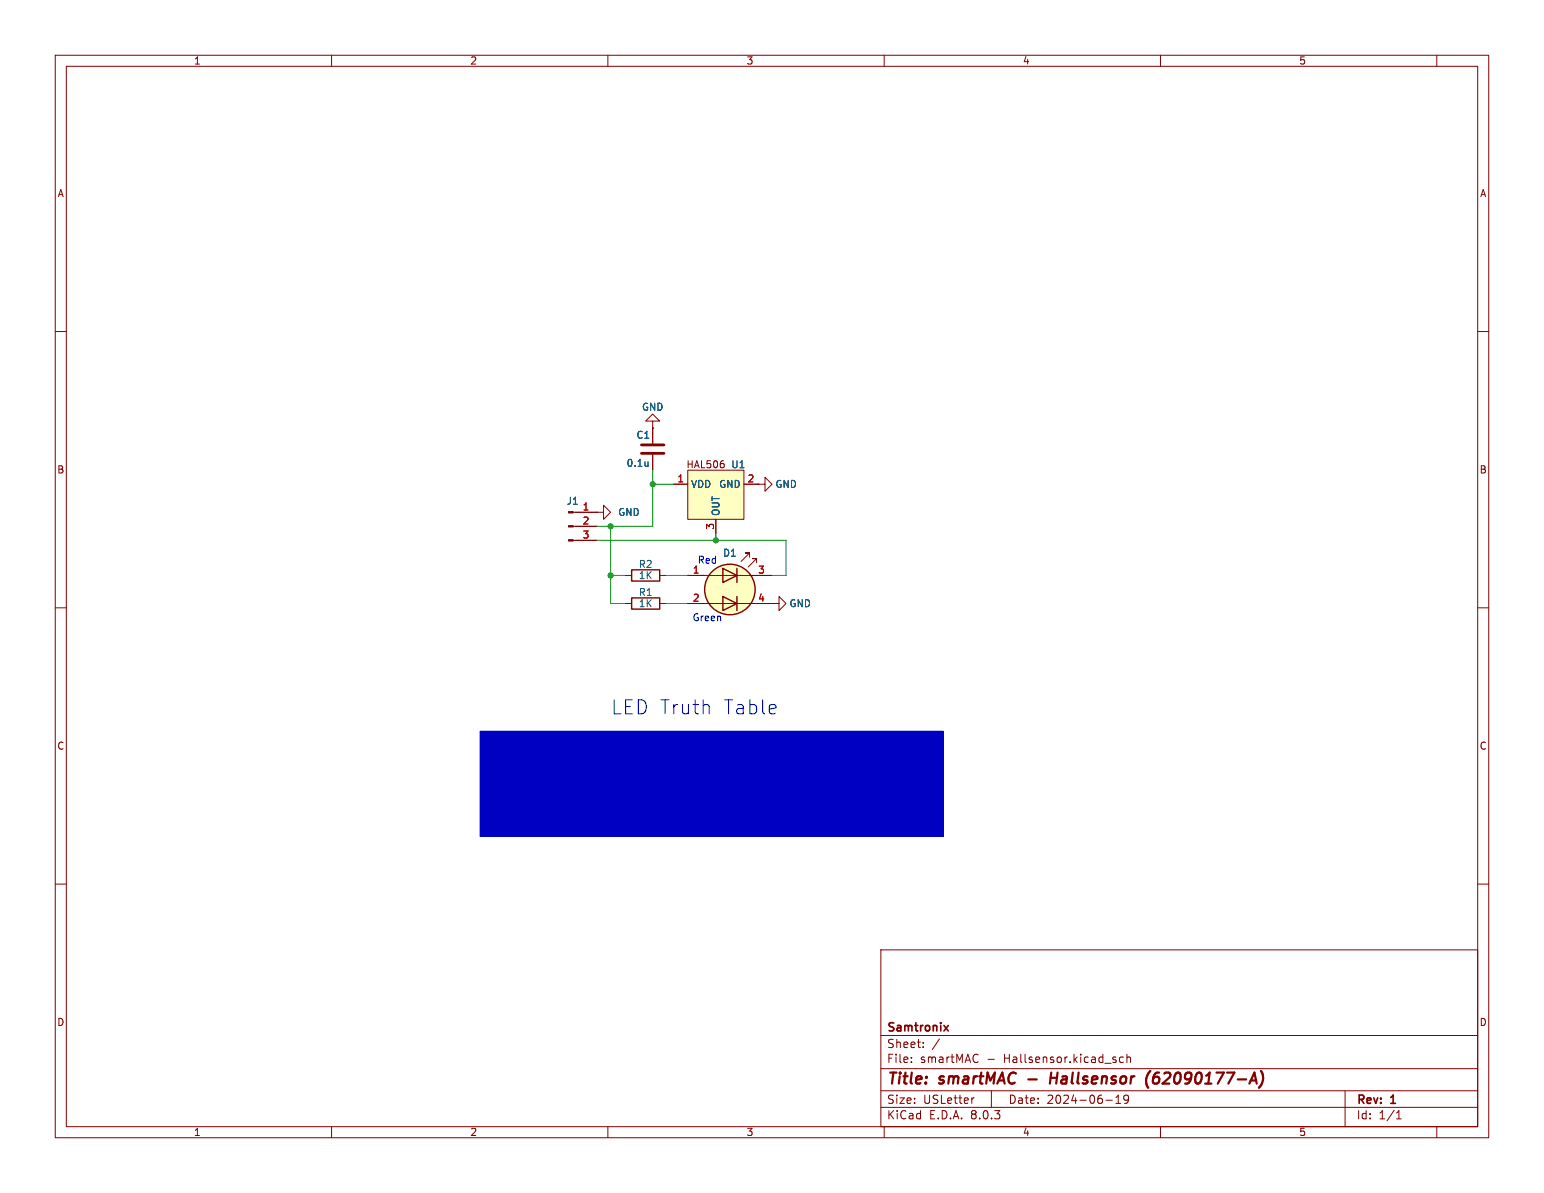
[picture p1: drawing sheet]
<svg xmlns="http://www.w3.org/2000/svg" width="279mm" height="216mm" viewBox="0 0 279 216" stroke-linecap="round" stroke-linejoin="round" font-family="sans-serif">
<g fill="none" stroke="#840000" stroke-width=".18">
<path d="M10 10h259.4v195.9h-259.4zM12 12h255.4v191.9h-255.4zM60 10v2M110 10v2M160 10v2M210 10v2M260 10v2M10 60h2M267.4 60h2M10 110h2M267.4 110h2M10 160h2"/>
<path d="M267.4 160h2M159.4 171.9h108v32h-108zM159.4 197.4h108M159.4 193.4h108M159.4 187.4h108M164.9 192.1v.2M164.9 191.4v.1M167.1 189.4v.2M167.1 188.7v.1M170 188l-1.3 1.9M176.3 198.7l-.3 .1M176.9 190.9h.1"/>
<path d="M177 192.1l-.1 .1M179.4 197.4v3M200.1 199.1h1.2M201.9 199.7h.9M201.9 198.6l.5-.4v1.5M203.3 191.4l-.4-.1-.3 .3v.4l.1 .2h.6M203.9 191.4l.2-.1 .4 .1 .1 .9M203.9 190.8v1.5M204.2 198.8l-.3 .3h-.3l-.2-.3 .1-.5 .4-.1 .2 .1a.99 .99 0 0 1-.3 1.4h-.3M243.4 197.4v6.5M60 203.9v2M110 203.9v2"/>
<path d="M159.4 200.4h108M160 203.9v2M210 203.9v2M252.7 202.5h.9M252.7 201.4l.4-.4v1.5M260 203.9v2"/>
</g>
<path d="M186.1 195.3h1.5M190.1 195.1h1.2M190.2 194.1l-.2 2M208.2 193.8a2.35 2.35 0 0 0-.4 3.1M209.1 194.3a1.63 1.63 0 0 0-.3 1.7l.5 .1M209.1 194.9l-.4 .3M228.2 193.8a2.33 2.33 0 0 1-.3 3" fill="none" stroke="#840000" stroke-width=".4"/>
<path d="M170.8 185.6l.8 1M171.6 185.6l-.8 1" fill="none" stroke="#840000" stroke-width=".3"/>
<g fill="#0000c2">
<path d="M86.9 132.3h83.8v7.7h-83.8z"/>
<path d="M86.9 140h83.8v11.4h-83.8z"/>
</g>
<g fill="none" stroke="#840000" stroke-width=".25">
<path d="M114.3 108.2h5.1v2h-5.1zM114.3 103.1h5.1v2.1h-5.1zM130.8 108l2.5 1.2-2.5 1.3zM130.8 102.9l2.5 1.2-2.5 1.3zM133.3 102.9v2.5M133.3 108v2.5"/>
<circle cx="132.1" cy="106.7" r="4.6"/>
</g>
<g fill="none" stroke="#840000" stroke-width=".18">
<path d="M118.1 76.2h1.3l-1.3-1.3-1.3 1.3h1.3v1.3M118.1 77.5h.1M118.1 77.5v2.8M103.7 97.8h4.2M103.7 95.3h4.2M103.7 92.7h4.2M107.9 92.7h1.3v-1.3l1.3 1.3-1.3 1.3v-1.3M107.9 92.7h.1M118.1 82.3v2.8M113 109.2h1.3M113 104.1h1.3M119.4 109.2h1.2"/>
<path d="M119.4 104.1h1.2M124.5 109.2h15.2M124.5 104.1h15.2M135.6 100.8v-.7h-.7h.7l-1.5 1.5M136.9 101.9v-.8h-.8h.8l-1.5 1.5"/>
</g>
<circle cx="132.1" cy="106.7" r="4.6" fill="#ffffc2" stroke="#ffffc2" stroke-width=".18"/>
<path d="M116.1 82h4M116.1 80.5h4" fill="none" stroke="#840000" stroke-width=".51"/>
<path d="M117.3 83.6v.8M117.3 84.3h-.1" fill="none" stroke="#006464" stroke-width=".18"/>
<g fill="#840000" stroke="#840000" stroke-width=".18">
<path d="M102.9 97.7h.8v.2h-.8z"/>
<path d="M102.9 95.1h.8v.3h-.8z"/>
<path d="M102.9 92.6h.8v.2h-.8z"/>
</g>
<path d="M124.5 85.1h10.1v8.9h-10.1z" fill="#ffffc2"/>
<g fill="none" stroke="#840000" stroke-width=".18">
<path d="M118.1 77.5h.1M118.1 77.5v2.8M104.1 92.7h3.8M104.1 95.3h3.8M104.1 97.8h3.8M107.9 92.7h.1M118.1 82.3v2.8M121.9 87.6h2.6M124.5 85.1h10.1v8.9h-10.1zM129.5 94v2.5M131 84v.5M134.6 87.6h2.6"/>
<path d="M137.2 87.6h1.2v-1.2l1.3 1.2-1.3 1.3v-1.3M137.2 87.6h.1M124.5 104.1h3M124.5 109.2h3M135.9 104.1h3.8M135.9 109.2h3.8M139.7 109.2h1.3v-1.2l1.2 1.2-1.2 1.3v-1.3M139.7 109.2h.1"/>
</g>
<g fill="none" stroke="#0000c2" stroke-width=".18">
<path d="M86.9 132.3h83.8v7.7h-83.8zM86.9 140h83.8v11.4h-83.8zM89.5 147.4h.9a.69 .69 0 0 0 .6-.7 .69 .69 0 0 0-.6-.6h-.9v2.5M90.1 147.4l.8 1.2M90.8 142.1a.98 .98 0 0 0-1 0 .98 .98 0 0 0-.4 1 1.08 1.08 0 0 0 .2 1.1 1.08 1.08 0 0 0 1.2 .2l.1-.1v-.9h-.5M91.9 147.8l1.2-.3-.1-.5-.7-.1-.4 .4v.9l.1 .3 .3 .1 .7-.1M92 142.8v1.7M92.7 142.8a.65 .65 0 0 0-.7 .5M93.5 143.7l1.2-.3-.1-.5-.8-.1-.3 .4v.9l.1 .3 .2 .1 .8-.1M95.3 147l-.7-.1-.5 .5v.7l.2 .4 .3 .1 .7-.1M95.3 146.1v2.5M95.6 143.7l1.3-.3-.2-.5-.7-.1-.4 .4v.9l.2 .3 .2 .1 .7-.1"/>
<path d="M97.9 143.1a.63 .63 0 0 1 1.1 .1v1.3M97.9 142.8v1.7M109.2 143.3h1a.69 .69 0 0 0 .5-.7 .69 .69 0 0 0-.5-.6h-1v2.5M109.2 146.1a1.34 1.34 0 0 1 1.4 .8 1.34 1.34 0 0 1-.4 1.6l-1 .1zM111.6 147.8l1.2-.3-.1-.5-.7-.1-.4 .4v.9l.1 .3 .3 .1 .7-.1M111.7 143.1a.69 .69 0 0 1 .7-.3 .69 .69 0 0 1 .5 .5v.7a.69 .69 0 0 1-.6 .5 .69 .69 0 0 1-.7-.5zM113.5 146.9h1M113.8 142.8l.5 1.7 .5-1.2 .4 1.2 .5-1.7M113.9 146.1v2.1l.1 .3 .5 .1M115.2 147.8l1.3-.3-.2-.5-.7-.1-.4 .4v.9l.2 .3 .2 .1 .7-.1M116.6 143.7l1.2-.3-.1-.5-.8-.1-.3 .4v.9l.1 .3 .2 .1 .8-.1M118.6 147l-.7-.1-.5 .5v.7l.3 .4 .2 .1 .7-.1"/>
<path d="M118.9 142.8v1.7M119.4 146.9h.9M119.6 142.8a.65 .65 0 0 0-.7 .5M119.7 146.1v2.1l.1 .3 .5 .1M139.3 146.1l.9 1.3M139.7 143.5h1.9M140.2 147.4v1.2M140.6 142.6v1.9M141 146.1l-.8 1.3M141.7 147.8l1.2-.3-.1-.5-.7-.1-.4 .4v.9l.2 .3 .2 .1 .7-.1M142.5 142l.8 2.5 .8-2.5M144.9 147l-.6-.1-.4 .4 .1 .3 .9 .3 .1 .2-.1 .4-.3 .1-.7-.1"/>
<path d="M145 142a1.34 1.34 0 0 1 1.4 .8 1.34 1.34 0 0 1-.4 1.6l-1 .1zM147.5 142a1.34 1.34 0 0 1 1.5 .8 1.34 1.34 0 0 1-.5 1.6l-1 .1zM160.1 142.2a.61 .61 0 0 1 .6-.2 .61 .61 0 0 1 .5 .5 1.49 1.49 0 0 1-.5 2 .65 .65 0 0 1-.7-.5 2.17 2.17 0 0 1 .1-1.8zM161.4 146.1v2.5l-1.4-2.5v2.5M162 142l.9 2.5 .8-2.5M162.7 147.1a.69 .69 0 0 1 .6-.2 .69 .69 0 0 1 .6 .5v.7a.69 .69 0 0 1-.7 .5 .69 .69 0 0 1-.7-.5z"/>
</g>
<g fill="none" stroke="#0000c2" stroke-width=".51">
<path d="M91.2 134.6a.95 .95 0 0 0-1.1-.2 .95 .95 0 0 0-.5 1 1.08 1.08 0 0 0 .3 1.2 1.08 1.08 0 0 0 1.1 .2l.2-.2M92.3 135.4a.69 .69 0 0 1 .6-.2 .69 .69 0 0 1 .6 .5v.7a.69 .69 0 0 1-.7 .5 .69 .69 0 0 1-.7-.5zM94.5 134.3v2.2l.4 .4M95.9 135.4a.69 .69 0 0 1 .7-.2 .69 .69 0 0 1 .5 .5v.7a.69 .69 0 0 1-.7 .5 .69 .69 0 0 1-.6-.5zM98.2 135.2v1.7M98.9 135.2a.65 .65 0 0 0-.7 .5M109.4 135.7h1a.69 .69 0 0 0 .5-.7 .69 .69 0 0 0-.5-.7h-1v2.6M112 135.2v1.3l.1 .3a.69 .69 0 0 0 1-.2M113.1 135.2v1.7M114.3 135.2v1.7M115 135.2a.65 .65 0 0 0-.7 .5M115.8 135.3l.8-.1 .4 .5v.7l-.2 .4-.2 .1-.8-.1"/>
<path d="M115.8 135.2v2.5M118.1 135.4a.69 .69 0 0 1 .7-.2 .69 .69 0 0 1 .5 .5v.7a.69 .69 0 0 1-.6 .5 .69 .69 0 0 1-.7-.5zM121.3 135.3l-.6-.1-.4 .3 .1 .4 .9 .2 .1 .3-.1 .4-.3 .1-.7-.1M122.4 136l1.2-.2-.1-.5-.8-.1-.3 .3v1l.1 .3 .2 .1 .8-.1M139.9 134.7a.85 .85 0 0 1 1-.4 .85 .85 0 0 1 .6 .9v.8a.85 .85 0 0 1-.9 .9 .85 .85 0 0 1-.8-.9zM142.6 135.4a.63 .63 0 0 1 1.1 .1v1.4M142.6 135.2v1.7M160.2 134.7a.85 .85 0 0 1 1-.4 .85 .85 0 0 1 .6 .9v.8a.85 .85 0 0 1-.8 .9 .85 .85 0 0 1-.9-.9zM162.5 135.2h1M163.5 134.3l-.5 .2-.1 .2v2.2M164 135.2h.9M164.9 134.3l-.4 .2-.2 .2v2.2"/>
</g>
<path d="M107.9 97.8h34.3v6.3h-2.5M110.5 95.3v13.9h2.5M118.1 87.6h3.8M118.1 85.1v10.2h-10.2M129.5 96.5v1.3M110.5 104.1h2.5M120.6 104.1h3.9M120.6 109.2h3.9" fill="none" stroke="#009600" stroke-width=".18"/>
<path d="M117.3 83.6v.8M117.3 84.3h-.1" fill="none" stroke="#006464" stroke-width=".18"/>
<g fill="#009600" stroke="#009600" stroke-width=".18">
<circle cx="110.5" cy="104.1" r=".46"/>
<circle cx="118.1" cy="87.6" r=".46"/>
<circle cx="129.5" cy="97.8" r=".46"/>
<circle cx="110.5" cy="95.3" r=".46"/>
</g>
<g font-size="3.5" fill="#0000c2">
<text x="110.6" y="129.5">LED Truth</text>
<text x="130.8" y="129.5">Table</text>
</g>
<g font-size="2.8" fill="#840000">
<text x="160.4" y="196.8">Title:</text>
<text x="170.1" y="196.8">smartMAC</text>
<text x="191.7" y="196.8">Hallsensor</text>
<text x="209.8" y="196.8">(62090177-A)</text>
</g>
<g font-size="2.1" fill="#840000">
<text x="160.4" y="189.9">Sheet:</text>
<text x="160.4" y="187.1">Samtronix</text>
<text x="160.4" y="192.6">File:</text>
<text x="166.5" y="192.6">smartMAC</text>
<text x="178.6" y="192.6">-</text>
<text x="181.8" y="192.6">Hallsensor.kicad_sch</text>
<text x="160.4" y="202.8">KiCad</text>
<text x="160.4" y="200">Size:</text>
<text x="167.1" y="200">USLetter</text>
<text x="168.1" y="202.8">E.D.A.</text>
<text x="175.7" y="202.8">8.0.3</text>
<text x="182.4" y="200">Date:</text>
<text x="189.4" y="200">2024-06-19</text>
<text x="245.4" y="200.2">Rev:</text>
<text x="245.4" y="202.8">Id:</text>
<text x="249.5" y="202.8">1/1</text>
<text x="251.8" y="200.2">1</text>
</g>
<g font-size="1.8" fill="#840000">
<text x="35" y="11.9">1</text>
<text x="85" y="11.9">2</text>
<text x="135" y="11.9">3</text>
<text x="185" y="11.9">4</text>
<text x="235" y="11.9">5</text>
<text x="10.3" y="35.9">A</text>
<text x="267.7" y="35.9">A</text>
<text x="10.3" y="85.9">B</text>
<text x="124.1" y="84.9">HAL506</text>
<text x="267.7" y="85.9">B</text>
<text x="10.3" y="135.9">C</text>
<text x="267.7" y="135.9">C</text>
<text x="10.3" y="185.9">D</text>
<text x="267.7" y="185.9">D</text>
<text x="35" y="205.8">1</text>
<text x="85" y="205.8">2</text>
<text x="135" y="205.8">3</text>
<text x="185" y="205.8">4</text>
<text x="235" y="205.8">5</text>
</g>
<g font-size="1.8" fill="#006464">
<text x="116.1" y="74.5">GND</text>
<text x="115.1" y="79.6">C1</text>
<text x="113.3" y="84.7">0.1u</text>
<text x="125" y="88.5">VDD</text>
<text x="130" y="88.5">GND</text>
<text x="132.2" y="84.9">U1</text>
<text x="140.2" y="88.5">GND</text>
<text x="102.4" y="91.5">J1</text>
<text x="111.8" y="93.6">GND</text>
<text x="130.4" y="93.5" transform="rotate(-90 130.4 93.5)">OUT</text>
<text x="130.7" y="100.9">D1</text>
<text x="115.5" y="103">R2</text>
<text x="115.5" y="105">1K</text>
<text x="115.5" y="108.1">R1</text>
<text x="115.5" y="110.1">1K</text>
<text x="142.8" y="110.1">GND</text>
</g>
<g font-size="1.8" fill="#a90000">
<text x="122.5" y="87.4">1</text>
<text x="135.2" y="87.4">2</text>
<text x="105.3" y="92.5">1</text>
<text x="105.3" y="95">2</text>
<text x="129.3" y="96" transform="rotate(-90 129.3 96)">3</text>
<text x="105.3" y="97.5">3</text>
<text x="125.3" y="103.9">1</text>
<text x="137.1" y="103.9">3</text>
<text x="125.3" y="109">2</text>
<text x="137.1" y="109">4</text>
</g>
<g font-size="1.8" fill="#0000c2">
<text x="126.2" y="102.2">Red</text>
<text x="125.2" y="112.6">Green</text>
</g>
</svg>
